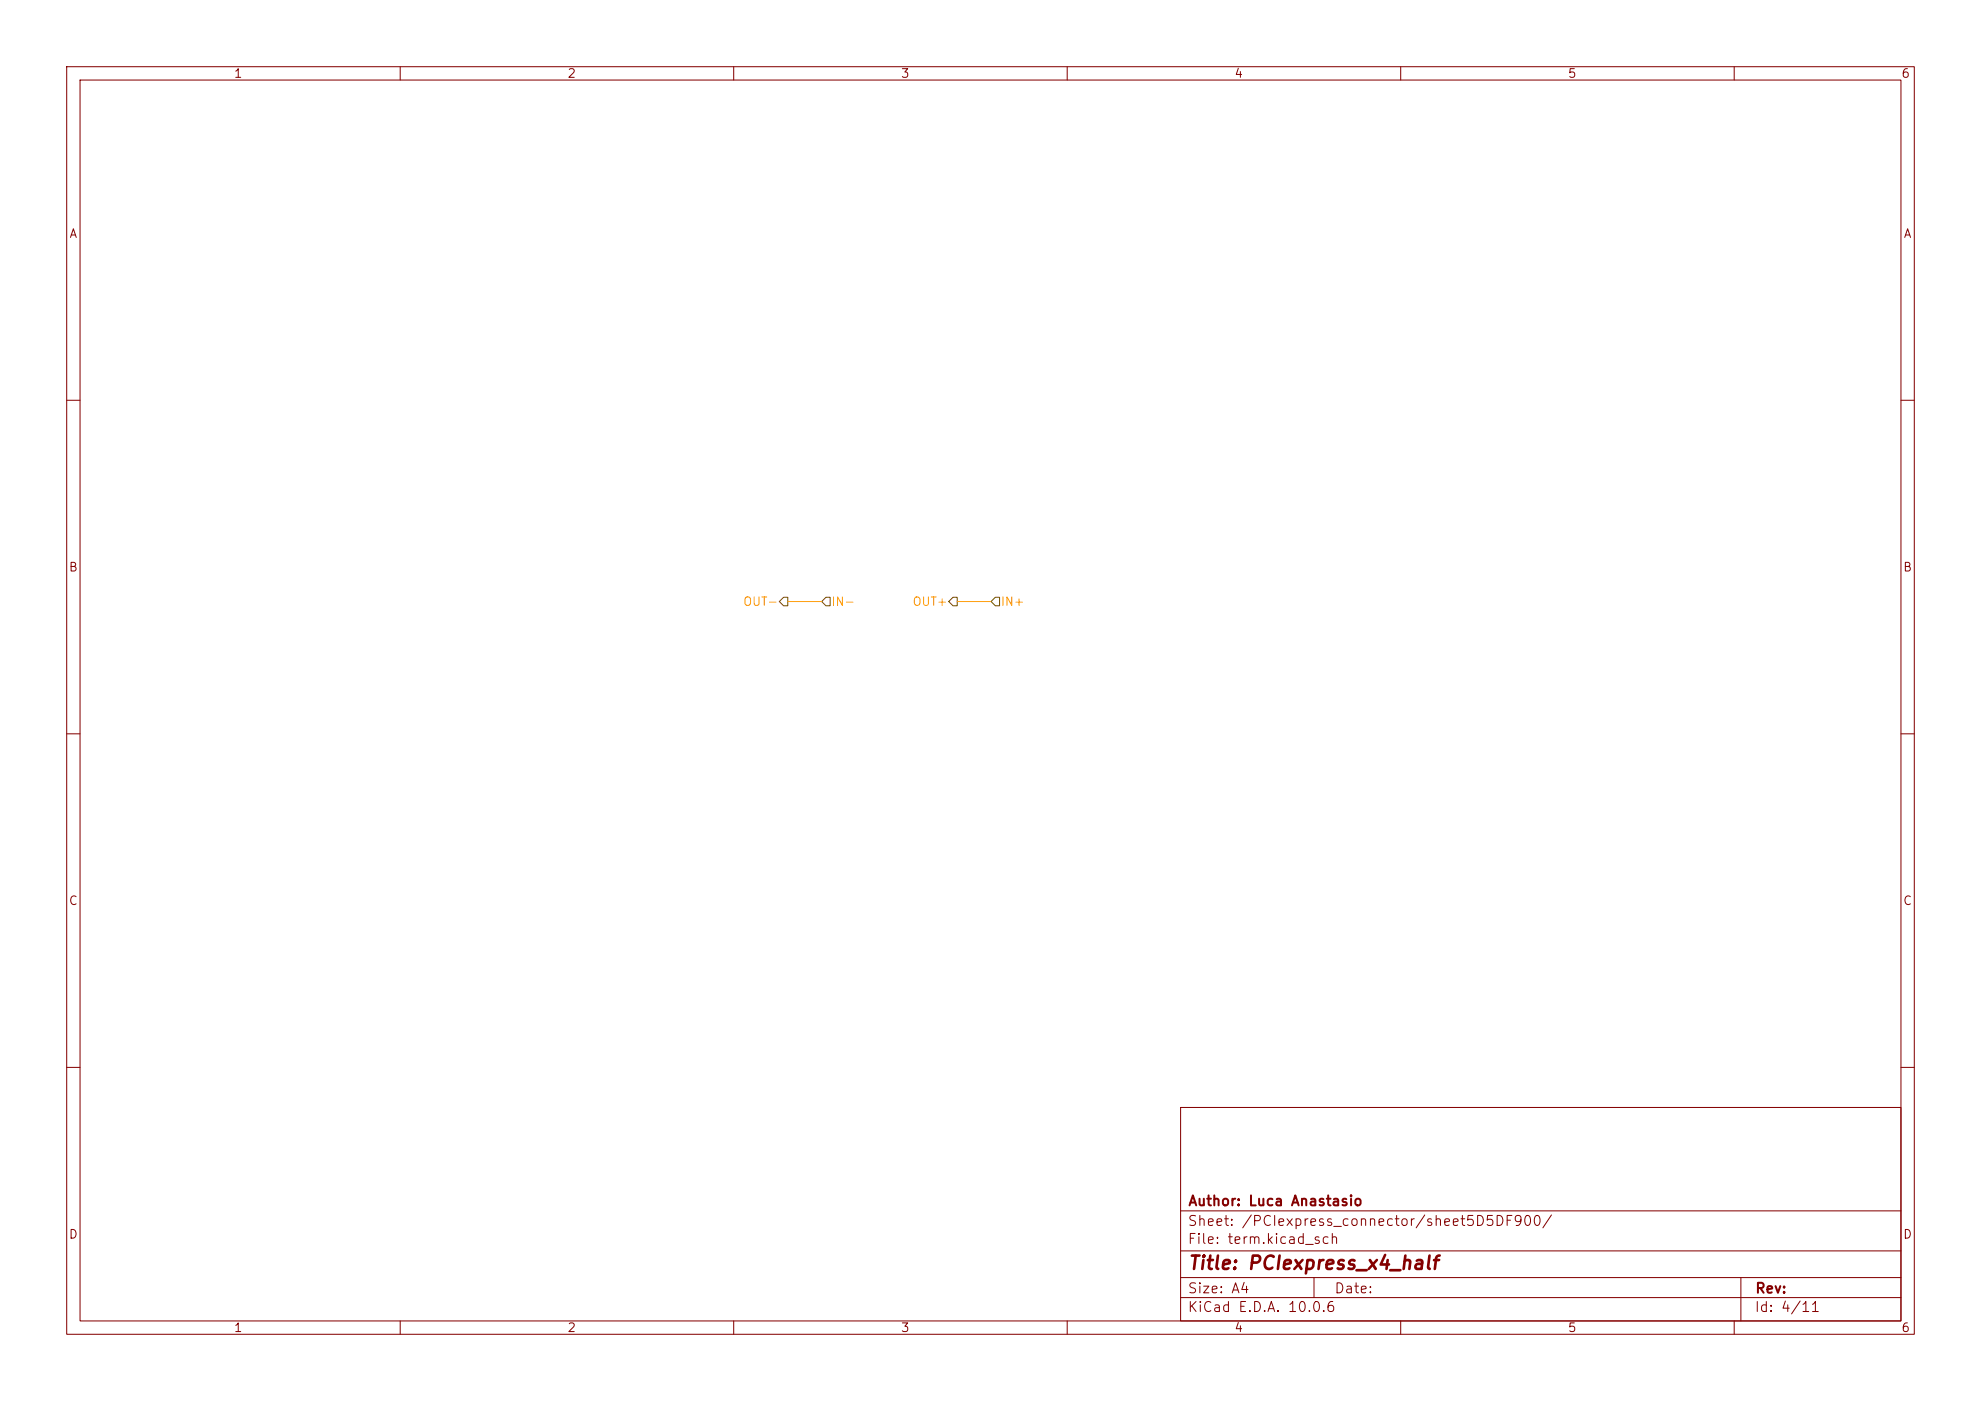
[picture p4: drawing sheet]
<svg xmlns="http://www.w3.org/2000/svg" width="297mm" height="210mm" viewBox="0 0 297 210" stroke-linecap="round" stroke-linejoin="round" font-family="sans-serif">
<g fill="none" stroke="#840000" stroke-width=".15">
<path d="M10 10h277v190h-277zM12 12h273v186h-273zM60 10v2M110 10v2M160 10v2M210 10v2M260 10v2M10 60h2M285 60h2M10 110h2M285 110h2M10 160h2"/>
<path d="M177 166h108v32h-108zM285 160h2M60 198v2M110 198v2M160 198v2M177 194.5h108M177 191.5h108M177 187.5h108M177 181.5h108M197 191.5v3M210 198v2M260 198v2"/>
<path d="M261 191.5v6.5"/>
</g>
<path d="M117.5 89.5h.6v1.3h-.6l-.7-.6zM123.8 89.5h.7v1.3h-.7l-.6-.6zM142.9 89.5h.6v1.3h-.6l-.7-.6zM149.2 89.5h.7v1.3h-.7l-.6-.6z" fill="none" stroke="#725600" stroke-width=".15"/>
<path d="M118.1 90.2h5.1M143.5 90.2h5.1" fill="none" stroke="#f90" stroke-width=".15"/>
<text font-size="2" fill="#840000" x="178" y="190.8">Title: PCIexpress_x4_half</text>
<g font-size="1.5" fill="#840000">
<text x="178" y="184.1">Sheet: /PCIexpress_connector/sheet5D5DF900/</text>
<text x="178" y="181.1">Author: Luca Anastasio</text>
<text x="178" y="186.8">File: term.kicad_sch</text>
<text x="178" y="197">KiCad E.D.A. 10.0.6</text>
<text x="178" y="194.2">Size: A4</text>
<text x="200" y="194.2">Date:</text>
<text x="263" y="197">Id: 4/11</text>
<text x="263" y="194.2">Rev:</text>
</g>
<g font-size="1.3" fill="#840000">
<text x="35" y="12">1</text>
<text x="85" y="12">2</text>
<text x="135" y="12">3</text>
<text x="185" y="12">4</text>
<text x="235" y="12">5</text>
<text x="285" y="12">6</text>
<text x="10.3" y="36">A</text>
<text x="285.3" y="36">A</text>
<text x="10.2" y="86">B</text>
<text x="285.2" y="86">B</text>
<text x="10.2" y="136">C</text>
<text x="285.2" y="136">C</text>
<text x="10.2" y="186">D</text>
<text x="285.2" y="186">D</text>
<text x="35" y="200">1</text>
<text x="85" y="200">2</text>
<text x="135" y="200">3</text>
<text x="185" y="200">4</text>
<text x="235" y="200">5</text>
<text x="285" y="200">6</text>
</g>
<g font-size="1.3" fill="#f90">
<text x="111.3" y="91.1">OUT-</text>
<text x="124.5" y="91.1">IN-</text>
<text x="136.7" y="91.1">OUT+</text>
<text x="149.9" y="91.1">IN+</text>
</g>
</svg>
